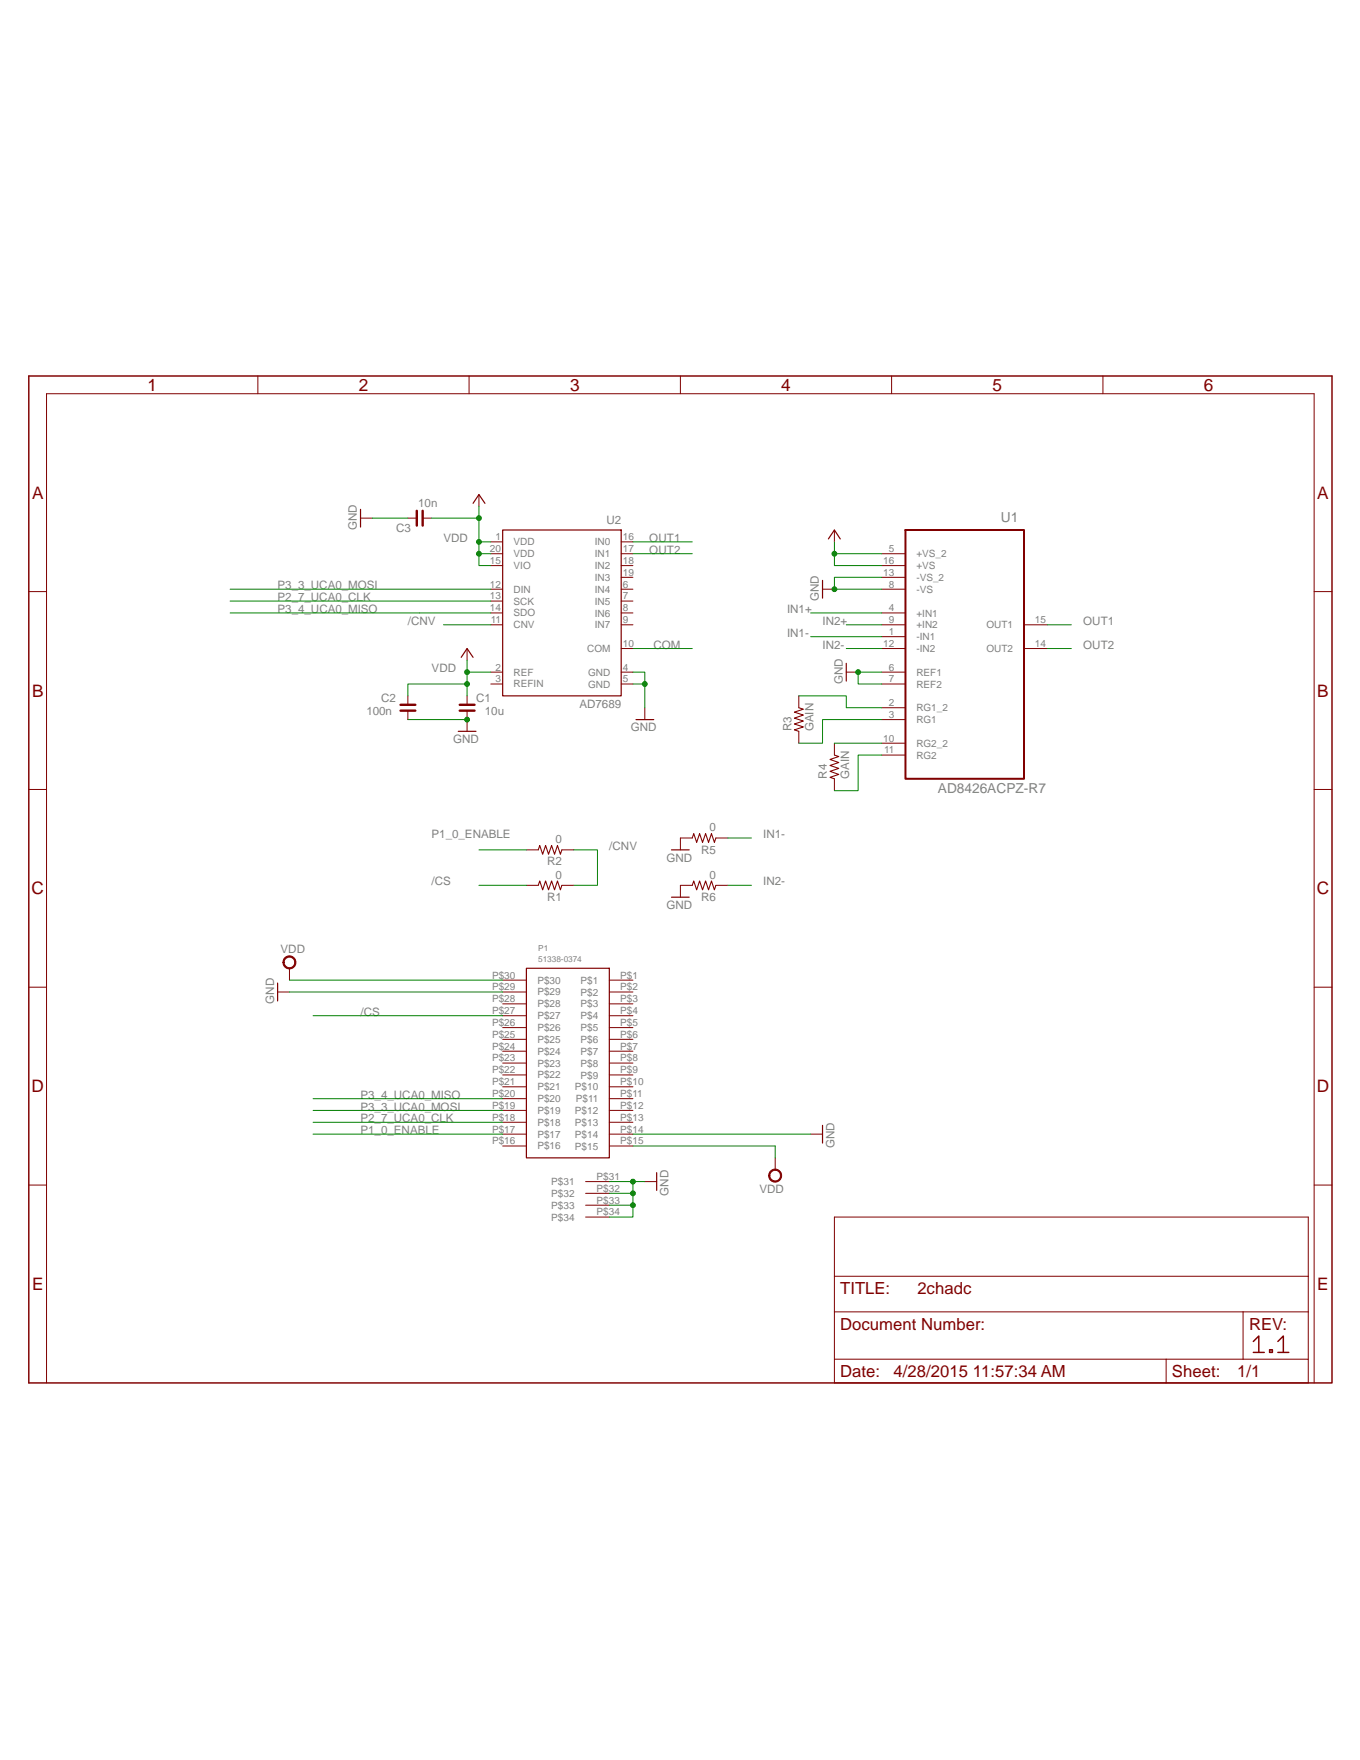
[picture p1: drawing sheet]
<?xml version="1.0" encoding="utf-8"?>
<!DOCTYPE eagle SYSTEM "eagle.dtd">
<!--
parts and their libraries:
rc-master-smd: Copyright (C) 2007, Bob Starr
-->
<eagle version="6.6.0">
<drawing>
<settings>
<setting alwaysvectorfont="no"/>
<setting verticaltext="up"/>
</settings>
<grid distance="0.05" unitdist="inch" unit="inch" style="lines" multiple="1" display="no" altdistance="0.025" altunitdist="inch" altunit="inch"/>
<schematic xreflabel="%F%N/%S.%C%R" xrefpart="/%S.%C%R">
<libraries>
<library name="supply1">
<symbols>
<symbol name="GND">
<wire x1="-1.905" y1="0" x2="1.905" y2="0" width="0.254" layer="94"/>
<text x="-2.54" y="-2.54" size="1.778" layer="96">&gt;VALUE</text>
<pin name="GND" x="0" y="2.54" visible="off" length="short" direction="sup" rot="R270"/>
</symbol>
<symbol name="+3V3">
<wire x1="1.27" y1="-1.905" x2="0" y2="0" width="0.254" layer="94"/>
<wire x1="0" y1="0" x2="-1.27" y2="-1.905" width="0.254" layer="94"/>
<text x="-2.54" y="-5.08" size="1.778" layer="96" rot="R90">&gt;VALUE</text>
<pin name="+3V3" x="0" y="-2.54" visible="off" length="short" direction="sup" rot="R90"/>
</symbol>
</symbols>
<devicesets>
<deviceset name="GND" prefix="GND">
<gates>
<gate name="1" symbol="GND" x="0" y="0"/>
</gates>
<devices>
<device name="">
<technologies>
<technology name=""/>
</technologies>
</device>
</devices>
</deviceset>
<deviceset name="+3V3" prefix="+3V3">
<gates>
<gate name="G$1" symbol="+3V3" x="0" y="0"/>
</gates>
<devices>
<device name="">
<technologies>
<technology name=""/>
</technologies>
</device>
</devices>
</deviceset>
</devicesets>
</library>
<library name="analog-devices">
<symbols>
<symbol name="AD7689">
<wire x1="-12.7" y1="17.78" x2="12.7" y2="17.78" width="0.254" layer="94"/>
<wire x1="12.7" y1="17.78" x2="12.7" y2="-17.78" width="0.254" layer="94"/>
<wire x1="12.7" y1="-17.78" x2="-12.7" y2="-17.78" width="0.254" layer="94"/>
<wire x1="-12.7" y1="-17.78" x2="-12.7" y2="17.78" width="0.254" layer="94"/>
<text x="-12.7" y="19.05" size="1.778" layer="95">&gt;NAME</text>
<text x="-12.7" y="-20.32" size="1.778" layer="96">&gt;VALUE</text>
<pin name="IN0" x="-15.24" y="15.24" length="short" direction="in"/>
<pin name="IN1" x="-15.24" y="12.7" length="short" direction="in"/>
<pin name="IN2" x="-15.24" y="10.16" length="short" direction="in"/>
<pin name="IN3" x="-15.24" y="7.62" length="short" direction="in"/>
<pin name="IN4" x="-15.24" y="5.08" length="short" direction="in"/>
<pin name="IN5" x="-15.24" y="2.54" length="short" direction="in"/>
<pin name="IN6" x="-15.24" y="0" length="short" direction="in"/>
<pin name="IN7" x="-15.24" y="-2.54" length="short" direction="in"/>
<pin name="DIN" x="15.24" y="5.08" length="short" direction="in" rot="R180"/>
<pin name="SCK" x="15.24" y="2.54" length="short" direction="in" rot="R180"/>
<pin name="SDO" x="15.24" y="0" length="short" direction="out" rot="R180"/>
<pin name="CNV" x="15.24" y="-2.54" length="short" direction="in" rot="R180"/>
<pin name="VIO" x="15.24" y="10.16" length="short" direction="pwr" rot="R180"/>
<pin name="REF" x="15.24" y="-12.7" length="short" rot="R180"/>
<pin name="REFIN" x="15.24" y="-15.24" length="short" rot="R180"/>
<pin name="COM" x="-15.24" y="-7.62" length="short" direction="in"/>
<pin name="GND@1" x="-15.24" y="-12.7" length="short" direction="pwr"/>
<pin name="VDD@1" x="15.24" y="15.24" length="short" direction="pwr" rot="R180"/>
<pin name="GND@2" x="-15.24" y="-15.24" length="short" direction="pwr"/>
<pin name="VDD@2" x="15.24" y="12.7" length="short" direction="pwr" rot="R180"/>
</symbol>
<symbol name="AD8426ACPZ-R7">
<pin name="+VS_2" x="-17.78" y="17.78" length="middle" direction="pas"/>
<pin name="+VS" x="-17.78" y="15.24" length="middle" direction="pas"/>
<pin name="-VS_2" x="-17.78" y="12.7" length="middle" direction="pas"/>
<pin name="-VS" x="-17.78" y="10.16" length="middle" direction="pas"/>
<pin name="+IN1" x="-17.78" y="5.08" length="middle" direction="pas"/>
<pin name="+IN2" x="-17.78" y="2.54" length="middle" direction="pas"/>
<pin name="-IN1" x="-17.78" y="0" length="middle" direction="pas"/>
<pin name="-IN2" x="-17.78" y="-2.54" length="middle" direction="pas"/>
<pin name="REF1" x="-17.78" y="-7.62" length="middle" direction="pas"/>
<pin name="REF2" x="-17.78" y="-10.16" length="middle" direction="pas"/>
<pin name="RG1_2" x="-17.78" y="-15.24" length="middle" direction="pas"/>
<pin name="RG1" x="-17.78" y="-17.78" length="middle" direction="pas"/>
<pin name="RG2_2" x="-17.78" y="-22.86" length="middle" direction="pas"/>
<pin name="RG2" x="-17.78" y="-25.4" length="middle" direction="pas"/>
<pin name="OUT2" x="17.78" y="-2.54" length="middle" direction="pas" rot="R180"/>
<pin name="OUT1" x="17.78" y="2.54" length="middle" direction="pas" rot="R180"/>
<wire x1="-12.7" y1="22.86" x2="-12.7" y2="-30.48" width="0.4064" layer="94"/>
<wire x1="-12.7" y1="-30.48" x2="12.7" y2="-30.48" width="0.4064" layer="94"/>
<wire x1="12.7" y1="-30.48" x2="12.7" y2="22.86" width="0.4064" layer="94"/>
<wire x1="12.7" y1="22.86" x2="-12.7" y2="22.86" width="0.4064" layer="94"/>
<text x="-4.9276" y="24.5872" size="2.0828" layer="95" ratio="10" rot="SR0">&gt;NAME</text>
<text x="-5.7658" y="-33.5788" size="2.0828" layer="96" ratio="10" rot="SR0">&gt;VALUE</text>
</symbol>
</symbols>
<devicesets>
<deviceset name="AD7689" prefix="IC">
<gates>
<gate name="G$1" symbol="AD7689" x="0" y="0"/>
</gates>
<devices>
<device name="" package="LFCSP20">
<connects>
<connect gate="G$1" pin="CNV" pad="11"/>
<connect gate="G$1" pin="COM" pad="10"/>
<connect gate="G$1" pin="DIN" pad="12"/>
<connect gate="G$1" pin="GND@1" pad="4"/>
<connect gate="G$1" pin="GND@2" pad="5"/>
<connect gate="G$1" pin="IN0" pad="16"/>
<connect gate="G$1" pin="IN1" pad="17"/>
<connect gate="G$1" pin="IN2" pad="18"/>
<connect gate="G$1" pin="IN3" pad="19"/>
<connect gate="G$1" pin="IN4" pad="6"/>
<connect gate="G$1" pin="IN5" pad="7"/>
<connect gate="G$1" pin="IN6" pad="8"/>
<connect gate="G$1" pin="IN7" pad="9"/>
<connect gate="G$1" pin="REF" pad="2"/>
<connect gate="G$1" pin="REFIN" pad="3"/>
<connect gate="G$1" pin="SCK" pad="13"/>
<connect gate="G$1" pin="SDO" pad="14"/>
<connect gate="G$1" pin="VDD@1" pad="1"/>
<connect gate="G$1" pin="VDD@2" pad="20"/>
<connect gate="G$1" pin="VIO" pad="15"/>
</connects>
<technologies>
<technology name=""/>
</technologies>
</device>
</devices>
</deviceset>
<deviceset name="AD8426ACPZ-R7" prefix="U">
<gates>
<gate name="A" symbol="AD8426ACPZ-R7" x="0" y="0"/>
</gates>
<devices>
<device name="" package="QFN65P400X400X100-16N">
<connects>
<connect gate="A" pin="+IN1" pad="4"/>
<connect gate="A" pin="+IN2" pad="9"/>
<connect gate="A" pin="+VS" pad="16"/>
<connect gate="A" pin="+VS_2" pad="5"/>
<connect gate="A" pin="-IN1" pad="1"/>
<connect gate="A" pin="-IN2" pad="12"/>
<connect gate="A" pin="-VS" pad="8"/>
<connect gate="A" pin="-VS_2" pad="13"/>
<connect gate="A" pin="OUT1" pad="15"/>
<connect gate="A" pin="OUT2" pad="14"/>
<connect gate="A" pin="REF1" pad="6"/>
<connect gate="A" pin="REF2" pad="7"/>
<connect gate="A" pin="RG1" pad="3"/>
<connect gate="A" pin="RG1_2" pad="2"/>
<connect gate="A" pin="RG2" pad="11"/>
<connect gate="A" pin="RG2_2" pad="10"/>
</connects>
<technologies>
<technology name="">
<attribute name="MPN" value="AD8426ACPZ-R7" constant="no"/>
<attribute name="OC_FARNELL" value="1971714" constant="no"/>
<attribute name="OC_NEWARK" value="58T4523" constant="no"/>
<attribute name="PACKAGE" value="LFCSP-16" constant="no"/>
<attribute name="SUPPLIER" value="Analog Devices" constant="no"/>
</technology>
</technologies>
</device>
</devices>
</deviceset>
</devicesets>
</library>
<library name="supply2">
<symbols>
<symbol name="VDD">
<circle x="0" y="1.27" radius="1.27" width="0.254" layer="94"/>
<text x="-1.905" y="3.175" size="1.778" layer="96">&gt;VALUE</text>
<pin name="VDD" x="0" y="-2.54" visible="off" length="short" direction="sup" rot="R90"/>
</symbol>
</symbols>
<devicesets>
<deviceset name="VDD" prefix="SUPPLY">
<gates>
<gate name="G$1" symbol="VDD" x="0" y="0"/>
</gates>
<devices>
<device name="">
<technologies>
<technology name=""/>
</technologies>
</device>
</devices>
</deviceset>
</devicesets>
</library>
<library name="Molex_SlimStack">
<symbols>
<symbol name="51338-0374_RECEPTACLE">
<wire x1="-5.08" y1="20.32" x2="-5.08" y2="-20.32" width="0.254" layer="94"/>
<wire x1="-5.08" y1="-20.32" x2="12.7" y2="-20.32" width="0.254" layer="94"/>
<wire x1="12.7" y1="-20.32" x2="12.7" y2="20.32" width="0.254" layer="94"/>
<wire x1="12.7" y1="20.32" x2="-5.08" y2="20.32" width="0.254" layer="94"/>
<pin name="P$1" x="-10.16" y="17.78" length="middle"/>
<pin name="P$2" x="-10.16" y="15.24" length="middle"/>
<pin name="P$3" x="-10.16" y="12.7" length="middle"/>
<pin name="P$4" x="-10.16" y="10.16" length="middle"/>
<pin name="P$5" x="-10.16" y="7.62" length="middle"/>
<pin name="P$6" x="-10.16" y="5.08" length="middle"/>
<pin name="P$7" x="-10.16" y="2.54" length="middle"/>
<pin name="P$8" x="-10.16" y="0" length="middle"/>
<pin name="P$9" x="-10.16" y="-2.54" length="middle"/>
<pin name="P$10" x="-10.16" y="-5.08" length="middle"/>
<pin name="P$11" x="-10.16" y="-7.62" length="middle"/>
<pin name="P$12" x="-10.16" y="-10.16" length="middle"/>
<pin name="P$13" x="-10.16" y="-12.7" length="middle"/>
<pin name="P$14" x="-10.16" y="-15.24" length="middle"/>
<pin name="P$15" x="-10.16" y="-17.78" length="middle"/>
<pin name="P$16" x="17.78" y="-17.78" length="middle" rot="R180"/>
<pin name="P$17" x="17.78" y="-15.24" length="middle" rot="R180"/>
<pin name="P$18" x="17.78" y="-12.7" length="middle" rot="R180"/>
<pin name="P$19" x="17.78" y="-10.16" length="middle" rot="R180"/>
<pin name="P$20" x="17.78" y="-7.62" length="middle" rot="R180"/>
<pin name="P$21" x="17.78" y="-5.08" length="middle" rot="R180"/>
<pin name="P$22" x="17.78" y="-2.54" length="middle" rot="R180"/>
<pin name="P$23" x="17.78" y="0" length="middle" rot="R180"/>
<pin name="P$24" x="17.78" y="2.54" length="middle" rot="R180"/>
<pin name="P$25" x="17.78" y="5.08" length="middle" rot="R180"/>
<pin name="P$26" x="17.78" y="7.62" length="middle" rot="R180"/>
<pin name="P$27" x="17.78" y="10.16" length="middle" rot="R180"/>
<pin name="P$28" x="17.78" y="12.7" length="middle" rot="R180"/>
<pin name="P$29" x="17.78" y="15.24" length="middle" rot="R180"/>
<pin name="P$30" x="17.78" y="17.78" length="middle" rot="R180"/>
<pin name="P$31" x="-5.08" y="-25.4" length="middle"/>
<pin name="P$32" x="-5.08" y="-27.94" length="middle"/>
<pin name="P$33" x="-5.08" y="-30.48" length="middle"/>
<pin name="P$34" x="-5.08" y="-33.02" length="middle"/>
<text x="12.7" y="-25.4" size="1.27" layer="96">&gt;VALUE</text>
<text x="12.7" y="-27.94" size="1.27" layer="94">&gt;NAME</text>
</symbol>
</symbols>
<devicesets>
<deviceset name="51338-0374_RECEPTACLE">
<gates>
<gate name="G$1" symbol="51338-0374_RECEPTACLE" x="0" y="0"/>
</gates>
<devices>
<device name="" package="51338-0374_RECEPTACLE">
<connects>
<connect gate="G$1" pin="P$1" pad="P$1"/>
<connect gate="G$1" pin="P$10" pad="P$10"/>
<connect gate="G$1" pin="P$11" pad="P$11"/>
<connect gate="G$1" pin="P$12" pad="P$12"/>
<connect gate="G$1" pin="P$13" pad="P$13"/>
<connect gate="G$1" pin="P$14" pad="P$14"/>
<connect gate="G$1" pin="P$15" pad="P$15"/>
<connect gate="G$1" pin="P$16" pad="P$16"/>
<connect gate="G$1" pin="P$17" pad="P$17"/>
<connect gate="G$1" pin="P$18" pad="P$18"/>
<connect gate="G$1" pin="P$19" pad="P$19"/>
<connect gate="G$1" pin="P$2" pad="P$2"/>
<connect gate="G$1" pin="P$20" pad="P$20"/>
<connect gate="G$1" pin="P$21" pad="P$21"/>
<connect gate="G$1" pin="P$22" pad="P$22"/>
<connect gate="G$1" pin="P$23" pad="P$23"/>
<connect gate="G$1" pin="P$24" pad="P$24"/>
<connect gate="G$1" pin="P$25" pad="P$25"/>
<connect gate="G$1" pin="P$26" pad="P$26"/>
<connect gate="G$1" pin="P$27" pad="P$27"/>
<connect gate="G$1" pin="P$28" pad="P$28"/>
<connect gate="G$1" pin="P$29" pad="P$29"/>
<connect gate="G$1" pin="P$3" pad="P$3"/>
<connect gate="G$1" pin="P$30" pad="P$30"/>
<connect gate="G$1" pin="P$31" pad="P$31"/>
<connect gate="G$1" pin="P$32" pad="P$32"/>
<connect gate="G$1" pin="P$33" pad="P$33"/>
<connect gate="G$1" pin="P$34" pad="P$34"/>
<connect gate="G$1" pin="P$4" pad="P$4"/>
<connect gate="G$1" pin="P$5" pad="P$5"/>
<connect gate="G$1" pin="P$6" pad="P$6"/>
<connect gate="G$1" pin="P$7" pad="P$7"/>
<connect gate="G$1" pin="P$8" pad="P$8"/>
<connect gate="G$1" pin="P$9" pad="P$9"/>
</connects>
<technologies>
<technology name=""/>
</technologies>
</device>
</devices>
</deviceset>
</devicesets>
</library>
<library name="rc-master-smd">
<symbols>
<symbol name="CNP-">
<wire x1="-2.54" y1="0" x2="-0.635" y2="0" width="0.1524" layer="94"/>
<wire x1="2.54" y1="0" x2="0.635" y2="0" width="0.1524" layer="94"/>
<wire x1="0.635" y1="1.5875" x2="0.635" y2="0" width="0.508" layer="94"/>
<wire x1="0.635" y1="0" x2="0.635" y2="-1.5875" width="0.508" layer="94"/>
<wire x1="-0.635" y1="1.5875" x2="-0.635" y2="0" width="0.508" layer="94"/>
<wire x1="-0.635" y1="0" x2="-0.635" y2="-1.5875" width="0.508" layer="94"/>
<text x="-2.794" y="-1.27" size="0.8636" layer="93">1</text>
<text x="2.286" y="-1.27" size="0.8636" layer="93">2</text>
<text x="1.905" y="1.27" size="1.778" layer="95">&gt;NAME</text>
<text x="-3.81" y="-4.1275" size="1.778" layer="96">&gt;VALUE</text>
<pin name="1" x="-2.54" y="0" visible="off" length="point" direction="pas" swaplevel="1"/>
<pin name="2" x="2.54" y="0" visible="off" length="point" direction="pas" swaplevel="1" rot="R180"/>
</symbol>
<symbol name="R-">
<wire x1="-2.54" y1="0" x2="-2.2225" y2="0.9525" width="0.2032" layer="94"/>
<wire x1="-2.2225" y1="0.9525" x2="-1.5875" y2="-0.9525" width="0.2032" layer="94"/>
<wire x1="-1.5875" y1="-0.9525" x2="-0.9525" y2="0.9525" width="0.2032" layer="94"/>
<wire x1="-0.9525" y1="0.9525" x2="-0.3175" y2="-0.9525" width="0.2032" layer="94"/>
<wire x1="-0.3175" y1="-0.9525" x2="0.3175" y2="0.9525" width="0.2032" layer="94"/>
<wire x1="0.3175" y1="0.9525" x2="0.9525" y2="-0.9525" width="0.2032" layer="94"/>
<wire x1="0.9525" y1="-0.9525" x2="1.5875" y2="0.9525" width="0.2032" layer="94"/>
<wire x1="1.5875" y1="0.9525" x2="2.2225" y2="-0.9525" width="0.2032" layer="94"/>
<wire x1="2.2225" y1="-0.9525" x2="2.54" y2="0" width="0.2032" layer="94"/>
<text x="-2.54" y="1.5875" size="1.778" layer="95">&gt;NAME</text>
<text x="-2.54" y="-3.175" size="1.778" layer="96">&gt;VALUE</text>
<pin name="2" x="5.08" y="0" visible="off" length="short" direction="pas" swaplevel="1" rot="R180"/>
<pin name="1" x="-5.08" y="0" visible="off" length="short" direction="pas" swaplevel="1"/>
</symbol>
</symbols>
<devicesets>
<deviceset name="C_" prefix="C" uservalue="yes">
<gates>
<gate name="G$1" symbol="CNP-" x="2.54" y="0"/>
</gates>
<devices>
<device name="1812" package="C1812">
<connects>
<connect gate="G$1" pin="1" pad="1"/>
<connect gate="G$1" pin="2" pad="2"/>
</connects>
<technologies>
<technology name=""/>
</technologies>
</device>
<device name="1812K" package="C1812K">
<connects>
<connect gate="G$1" pin="1" pad="1"/>
<connect gate="G$1" pin="2" pad="2"/>
</connects>
<technologies>
<technology name=""/>
</technologies>
</device>
<device name="1825" package="C1825">
<connects>
<connect gate="G$1" pin="1" pad="1"/>
<connect gate="G$1" pin="2" pad="2"/>
</connects>
<technologies>
<technology name=""/>
</technologies>
</device>
<device name="1825K" package="C1825K">
<connects>
<connect gate="G$1" pin="1" pad="1"/>
<connect gate="G$1" pin="2" pad="2"/>
</connects>
<technologies>
<technology name=""/>
</technologies>
</device>
<device name="2012" package="C2012">
<connects>
<connect gate="G$1" pin="1" pad="1"/>
<connect gate="G$1" pin="2" pad="2"/>
</connects>
<technologies>
<technology name=""/>
</technologies>
</device>
<device name="2220K" package="C2220K">
<connects>
<connect gate="G$1" pin="1" pad="1"/>
<connect gate="G$1" pin="2" pad="2"/>
</connects>
<technologies>
<technology name=""/>
</technologies>
</device>
<device name="2225K" package="C2225K">
<connects>
<connect gate="G$1" pin="1" pad="1"/>
<connect gate="G$1" pin="2" pad="2"/>
</connects>
<technologies>
<technology name=""/>
</technologies>
</device>
<device name="3216" package="C3216">
<connects>
<connect gate="G$1" pin="1" pad="1"/>
<connect gate="G$1" pin="2" pad="2"/>
</connects>
<technologies>
<technology name=""/>
</technologies>
</device>
<device name="3225" package="C3225">
<connects>
<connect gate="G$1" pin="1" pad="1"/>
<connect gate="G$1" pin="2" pad="2"/>
</connects>
<technologies>
<technology name=""/>
</technologies>
</device>
<device name="4532" package="C4532">
<connects>
<connect gate="G$1" pin="1" pad="1"/>
<connect gate="G$1" pin="2" pad="2"/>
</connects>
<technologies>
<technology name=""/>
</technologies>
</device>
<device name="4564" package="C4564">
<connects>
<connect gate="G$1" pin="1" pad="1"/>
<connect gate="G$1" pin="2" pad="2"/>
</connects>
<technologies>
<technology name=""/>
</technologies>
</device>
<device name="0402" package="C0402">
<connects>
<connect gate="G$1" pin="1" pad="1"/>
<connect gate="G$1" pin="2" pad="2"/>
</connects>
<technologies>
<technology name=""/>
</technologies>
</device>
<device name="0603" package="C0603">
<connects>
<connect gate="G$1" pin="1" pad="1"/>
<connect gate="G$1" pin="2" pad="2"/>
</connects>
<technologies>
<technology name=""/>
</technologies>
</device>
<device name="0805" package="C0805">
<connects>
<connect gate="G$1" pin="1" pad="1"/>
<connect gate="G$1" pin="2" pad="2"/>
</connects>
<technologies>
<technology name=""/>
</technologies>
</device>
<device name="1206" package="C1206">
<connects>
<connect gate="G$1" pin="1" pad="1"/>
<connect gate="G$1" pin="2" pad="2"/>
</connects>
<technologies>
<technology name=""/>
</technologies>
</device>
<device name="1210" package="C1210">
<connects>
<connect gate="G$1" pin="1" pad="1"/>
<connect gate="G$1" pin="2" pad="2"/>
</connects>
<technologies>
<technology name=""/>
</technologies>
</device>
<device name="0201" package="C0201">
<connects>
<connect gate="G$1" pin="1" pad="1"/>
<connect gate="G$1" pin="2" pad="2"/>
</connects>
<technologies>
<technology name=""/>
</technologies>
</device>
<device name="1608" package="C1608">
<connects>
<connect gate="G$1" pin="1" pad="1"/>
<connect gate="G$1" pin="2" pad="2"/>
</connects>
<technologies>
<technology name=""/>
</technologies>
</device>
<device name="1808" package="C1808">
<connects>
<connect gate="G$1" pin="1" pad="1"/>
<connect gate="G$1" pin="2" pad="2"/>
</connects>
<technologies>
<technology name=""/>
</technologies>
</device>
</devices>
</deviceset>
<deviceset name="R_" prefix="R" uservalue="yes">
<gates>
<gate name="G$1" symbol="R-" x="0" y="0"/>
</gates>
<devices>
<device name="0402" package="R0402">
<connects>
<connect gate="G$1" pin="1" pad="1"/>
<connect gate="G$1" pin="2" pad="2"/>
</connects>
<technologies>
<technology name=""/>
</technologies>
</device>
<device name="0603" package="R0603">
<connects>
<connect gate="G$1" pin="1" pad="1"/>
<connect gate="G$1" pin="2" pad="2"/>
</connects>
<technologies>
<technology name=""/>
</technologies>
</device>
<device name="0805" package="R0805">
<connects>
<connect gate="G$1" pin="1" pad="1"/>
<connect gate="G$1" pin="2" pad="2"/>
</connects>
<technologies>
<technology name=""/>
</technologies>
</device>
<device name="1005" package="R1005">
<connects>
<connect gate="G$1" pin="1" pad="1"/>
<connect gate="G$1" pin="2" pad="2"/>
</connects>
<technologies>
<technology name=""/>
</technologies>
</device>
<device name="1206" package="R1206">
<connects>
<connect gate="G$1" pin="1" pad="1"/>
<connect gate="G$1" pin="2" pad="2"/>
</connects>
<technologies>
<technology name=""/>
</technologies>
</device>
<device name="1210" package="R1210">
<connects>
<connect gate="G$1" pin="1" pad="1"/>
<connect gate="G$1" pin="2" pad="2"/>
</connects>
<technologies>
<technology name=""/>
</technologies>
</device>
<device name="2010" package="R2010">
<connects>
<connect gate="G$1" pin="1" pad="1"/>
<connect gate="G$1" pin="2" pad="2"/>
</connects>
<technologies>
<technology name=""/>
</technologies>
</device>
<device name="2012" package="R2012">
<connects>
<connect gate="G$1" pin="1" pad="1"/>
<connect gate="G$1" pin="2" pad="2"/>
</connects>
<technologies>
<technology name=""/>
</technologies>
</device>
<device name="2512" package="R2512">
<connects>
<connect gate="G$1" pin="1" pad="1"/>
<connect gate="G$1" pin="2" pad="2"/>
</connects>
<technologies>
<technology name=""/>
</technologies>
</device>
<device name="3216" package="R3216">
<connects>
<connect gate="G$1" pin="1" pad="1"/>
<connect gate="G$1" pin="2" pad="2"/>
</connects>
<technologies>
<technology name=""/>
</technologies>
</device>
<device name="3225" package="R3225">
<connects>
<connect gate="G$1" pin="1" pad="1"/>
<connect gate="G$1" pin="2" pad="2"/>
</connects>
<technologies>
<technology name=""/>
</technologies>
</device>
<device name="5025" package="R5025">
<connects>
<connect gate="G$1" pin="1" pad="1"/>
<connect gate="G$1" pin="2" pad="2"/>
</connects>
<technologies>
<technology name=""/>
</technologies>
</device>
<device name="6332" package="R6332">
<connects>
<connect gate="G$1" pin="1" pad="1"/>
<connect gate="G$1" pin="2" pad="2"/>
</connects>
<technologies>
<technology name=""/>
</technologies>
</device>
<device name="0201" package="R0201">
<connects>
<connect gate="G$1" pin="1" pad="1"/>
<connect gate="G$1" pin="2" pad="2"/>
</connects>
<technologies>
<technology name=""/>
</technologies>
</device>
</devices>
</deviceset>
</devicesets>
</library>
<library name="frames">
<symbols>
<symbol name="FRAME_A_L">
<frame x1="0" y1="0" x2="279.4" y2="215.9" columns="6" rows="5" layer="94" border-bottom="no"/>
</symbol>
<symbol name="DOCFIELD">
<wire x1="0" y1="0" x2="71.12" y2="0" width="0.1016" layer="94"/>
<wire x1="101.6" y1="15.24" x2="87.63" y2="15.24" width="0.1016" layer="94"/>
<wire x1="0" y1="0" x2="0" y2="5.08" width="0.1016" layer="94"/>
<wire x1="0" y1="5.08" x2="71.12" y2="5.08" width="0.1016" layer="94"/>
<wire x1="0" y1="5.08" x2="0" y2="15.24" width="0.1016" layer="94"/>
<wire x1="101.6" y1="15.24" x2="101.6" y2="5.08" width="0.1016" layer="94"/>
<wire x1="71.12" y1="5.08" x2="71.12" y2="0" width="0.1016" layer="94"/>
<wire x1="71.12" y1="5.08" x2="87.63" y2="5.08" width="0.1016" layer="94"/>
<wire x1="71.12" y1="0" x2="101.6" y2="0" width="0.1016" layer="94"/>
<wire x1="87.63" y1="15.24" x2="87.63" y2="5.08" width="0.1016" layer="94"/>
<wire x1="87.63" y1="15.24" x2="0" y2="15.24" width="0.1016" layer="94"/>
<wire x1="87.63" y1="5.08" x2="101.6" y2="5.08" width="0.1016" layer="94"/>
<wire x1="101.6" y1="5.08" x2="101.6" y2="0" width="0.1016" layer="94"/>
<wire x1="0" y1="15.24" x2="0" y2="22.86" width="0.1016" layer="94"/>
<wire x1="101.6" y1="35.56" x2="0" y2="35.56" width="0.1016" layer="94"/>
<wire x1="101.6" y1="35.56" x2="101.6" y2="22.86" width="0.1016" layer="94"/>
<wire x1="0" y1="22.86" x2="101.6" y2="22.86" width="0.1016" layer="94"/>
<wire x1="0" y1="22.86" x2="0" y2="35.56" width="0.1016" layer="94"/>
<wire x1="101.6" y1="22.86" x2="101.6" y2="15.24" width="0.1016" layer="94"/>
<text x="1.27" y="1.27" size="2.54" layer="94">Date:</text>
<text x="12.7" y="1.27" size="2.54" layer="94">&gt;LAST_DATE_TIME</text>
<text x="72.39" y="1.27" size="2.54" layer="94">Sheet:</text>
<text x="86.36" y="1.27" size="2.54" layer="94">&gt;SHEET</text>
<text x="88.9" y="11.43" size="2.54" layer="94">REV:</text>
<text x="1.27" y="19.05" size="2.54" layer="94">TITLE:</text>
<text x="1.27" y="11.43" size="2.54" layer="94">Document Number:</text>
<text x="17.78" y="19.05" size="2.54" layer="94">&gt;DRAWING_NAME</text>
</symbol>
</symbols>
<devicesets>
<deviceset name="FRAME_A_L" prefix="FRAME" uservalue="yes">
<gates>
<gate name="G$1" symbol="FRAME_A_L" x="0" y="0" addlevel="always"/>
<gate name="G$2" symbol="DOCFIELD" x="172.72" y="0" addlevel="always"/>
</gates>
<devices>
<device name="">
<technologies>
<technology name=""/>
</technologies>
</device>
</devices>
</deviceset>
</devicesets>
</library>
</libraries>
<attributes>
</attributes>
<variantdefs>
</variantdefs>
<classes>
<class number="0" name="default" width="0" drill="0">
</class>
</classes>
<parts>
<part name="U2" library="analog-devices" deviceset="AD7689" device=""/>
<part name="GND17" library="supply1" deviceset="GND" device=""/>
<part name="GND20" library="supply1" deviceset="GND" device=""/>
<part name="+3V3" library="supply1" deviceset="+3V3" device=""/>
<part name="+3V1" library="supply1" deviceset="+3V3" device=""/>
<part name="SUPPLY1" library="supply2" deviceset="VDD" device=""/>
<part name="GND2" library="supply1" deviceset="GND" device=""/>
<part name="SUPPLY2" library="supply2" deviceset="VDD" device=""/>
<part name="GND5" library="supply1" deviceset="GND" device=""/>
<part name="P1" library="Molex_SlimStack" deviceset="51338-0374_RECEPTACLE" device="" value="51338-0374"/>
<part name="GND1" library="supply1" deviceset="GND" device=""/>
<part name="C1" library="rc-master-smd" deviceset="C_" device="0402" value="10u"/>
<part name="C2" library="rc-master-smd" deviceset="C_" device="0402" value="100n"/>
<part name="C3" library="rc-master-smd" deviceset="C_" device="0402" value="10n"/>
<part name="GND3" library="supply1" deviceset="GND" device=""/>
<part name="R1" library="rc-master-smd" deviceset="R_" device="0402" value="0"/>
<part name="R2" library="rc-master-smd" deviceset="R_" device="0402" value="0"/>
<part name="U1" library="analog-devices" deviceset="AD8426ACPZ-R7" device=""/>
<part name="GND4" library="supply1" deviceset="GND" device=""/>
<part name="+3V2" library="supply1" deviceset="+3V3" device=""/>
<part name="GND6" library="supply1" deviceset="GND" device=""/>
<part name="R3" library="rc-master-smd" deviceset="R_" device="0402" value="GAIN"/>
<part name="R4" library="rc-master-smd" deviceset="R_" device="0402" value="GAIN"/>
<part name="R5" library="rc-master-smd" deviceset="R_" device="0402" value="0"/>
<part name="GND7" library="supply1" deviceset="GND" device=""/>
<part name="R6" library="rc-master-smd" deviceset="R_" device="0402" value="0"/>
<part name="GND8" library="supply1" deviceset="GND" device=""/>
<part name="FRAME1" library="frames" deviceset="FRAME_A_L" device=""/>
</parts>
<sheets>
<sheet>
<plain>
<text x="211.581384375" y="-125.690225" size="3.81" layer="94" font="vector">1.1</text>
</plain>
<instances>
<instance part="U2" gate="G$1" x="63.5" y="33.02" rot="MR0"/>
<instance part="GND17" gate="1" x="81.28" y="10.16" rot="MR0"/>
<instance part="GND20" gate="1" x="43.18" y="7.62" rot="MR0"/>
<instance part="+3V3" gate="G$1" x="45.72" y="58.42" smashed="yes"/>
<instance part="+3V1" gate="G$1" x="43.18" y="25.4" smashed="yes"/>
<instance part="SUPPLY1" gate="G$1" x="5.08" y="-43.18"/>
<instance part="GND2" gate="1" x="2.54" y="-48.26" rot="MR90"/>
<instance part="SUPPLY2" gate="G$1" x="109.22" y="-86.36" rot="R180"/>
<instance part="GND5" gate="1" x="119.38" y="-78.74" rot="MR270"/>
<instance part="P1" gate="G$1" x="68.58" y="-63.5" smashed="yes" rot="MR0">
<attribute name="VALUE" x="58.42" y="-40.64" size="1.27" layer="96" rot="MR180"/>
<attribute name="NAME" x="58.42" y="-38.1" size="1.27" layer="95" rot="MR180"/>
</instance>
<instance part="GND1" gate="1" x="83.82" y="-88.9" rot="MR270"/>
<instance part="C1" gate="G$1" x="43.18" y="12.7" smashed="yes" rot="R90">
<attribute name="NAME" x="45.085" y="13.97" size="1.778" layer="95"/>
<attribute name="VALUE" x="46.99" y="11.1125" size="1.778" layer="96"/>
</instance>
<instance part="C2" gate="G$1" x="30.48" y="12.7" smashed="yes" rot="R90">
<attribute name="NAME" x="24.765" y="13.97" size="1.778" layer="95"/>
<attribute name="VALUE" x="21.59" y="11.1125" size="1.778" layer="96"/>
</instance>
<instance part="C3" gate="G$1" x="33.02" y="53.34" rot="R180"/>
<instance part="GND3" gate="1" x="20.32" y="53.34" rot="MR90"/>
<instance part="R1" gate="G$1" x="60.96" y="-25.4" rot="R180"/>
<instance part="R2" gate="G$1" x="60.96" y="-17.78" rot="R180"/>
<instance part="U1" gate="A" x="149.86" y="27.94" smashed="yes">
<attribute name="NAME" x="157.6324" y="52.5272" size="2.0828" layer="95" ratio="10" rot="SR0"/>
<attribute name="VALUE" x="144.0942" y="-5.6388" size="2.0828" layer="96" ratio="10" rot="SR0"/>
</instance>
<instance part="GND4" gate="1" x="119.38" y="38.1" rot="MR90"/>
<instance part="+3V2" gate="G$1" x="121.92" y="50.8" smashed="yes"/>
<instance part="GND6" gate="1" x="124.46" y="20.32" rot="MR90"/>
<instance part="R3" gate="G$1" x="114.3" y="10.16" rot="R90"/>
<instance part="R4" gate="G$1" x="121.92" y="0" rot="R90"/>
<instance part="R5" gate="G$1" x="93.98" y="-15.24" rot="R180"/>
<instance part="GND7" gate="1" x="88.9" y="-17.78" rot="MR0"/>
<instance part="R6" gate="G$1" x="93.98" y="-25.4" rot="R180"/>
<instance part="GND8" gate="1" x="88.9" y="-27.94" rot="MR0"/>
<instance part="FRAME1" gate="G$1" x="-50.8" y="-132.08" smashed="yes"/>
<instance part="FRAME1" gate="G$2" x="121.92" y="-132.08"/>
</instances>
<busses>
</busses>
<nets>
<net name="GND" class="0">
<segment>
<pinref part="U2" gate="G$1" pin="GND@1"/>
<pinref part="GND17" gate="1" pin="GND"/>
<wire x1="78.74" y1="20.32" x2="81.28" y2="20.32" width="0.1524" layer="91"/>
<wire x1="81.28" y1="20.32" x2="81.28" y2="17.78" width="0.1524" layer="91"/>
<pinref part="U2" gate="G$1" pin="GND@2"/>
<wire x1="81.28" y1="17.78" x2="81.28" y2="12.7" width="0.1524" layer="91"/>
<wire x1="78.74" y1="17.78" x2="81.28" y2="17.78" width="0.1524" layer="91"/>
<junction x="81.28" y="17.78"/>
</segment>
<segment>
<pinref part="GND2" gate="1" pin="GND"/>
<pinref part="P1" gate="G$1" pin="P$29"/>
<wire x1="5.08" y1="-48.26" x2="50.8" y2="-48.26" width="0.1524" layer="91"/>
</segment>
<segment>
<pinref part="GND5" gate="1" pin="GND"/>
<pinref part="P1" gate="G$1" pin="P$14"/>
<wire x1="116.84" y1="-78.74" x2="78.74" y2="-78.74" width="0.1524" layer="91"/>
</segment>
<segment>
<pinref part="P1" gate="G$1" pin="P$31"/>
<pinref part="GND1" gate="1" pin="GND"/>
<wire x1="81.28" y1="-88.9" x2="78.74" y2="-88.9" width="0.1524" layer="91"/>
<pinref part="P1" gate="G$1" pin="P$32"/>
<wire x1="78.74" y1="-88.9" x2="73.66" y2="-88.9" width="0.1524" layer="91"/>
<wire x1="73.66" y1="-91.44" x2="78.74" y2="-91.44" width="0.1524" layer="91"/>
<wire x1="78.74" y1="-91.44" x2="78.74" y2="-88.9" width="0.1524" layer="91"/>
<junction x="78.74" y="-88.9"/>
<pinref part="P1" gate="G$1" pin="P$33"/>
<wire x1="73.66" y1="-93.98" x2="78.74" y2="-93.98" width="0.1524" layer="91"/>
<wire x1="78.74" y1="-93.98" x2="78.74" y2="-91.44" width="0.1524" layer="91"/>
<junction x="78.74" y="-91.44"/>
<pinref part="P1" gate="G$1" pin="P$34"/>
<wire x1="73.66" y1="-96.52" x2="78.74" y2="-96.52" width="0.1524" layer="91"/>
<wire x1="78.74" y1="-96.52" x2="78.74" y2="-93.98" width="0.1524" layer="91"/>
<junction x="78.74" y="-93.98"/>
</segment>
<segment>
<pinref part="GND20" gate="1" pin="GND"/>
<pinref part="C1" gate="G$1" pin="1"/>
<pinref part="C2" gate="G$1" pin="1"/>
<wire x1="30.48" y1="10.16" x2="43.18" y2="10.16" width="0.1524" layer="91"/>
<junction x="43.18" y="10.16"/>
</segment>
<segment>
<pinref part="C3" gate="G$1" pin="2"/>
<pinref part="GND3" gate="1" pin="GND"/>
<wire x1="22.86" y1="53.34" x2="30.48" y2="53.34" width="0.1524" layer="91"/>
</segment>
<segment>
<pinref part="GND4" gate="1" pin="GND"/>
<pinref part="U1" gate="A" pin="-VS"/>
<wire x1="121.92" y1="38.1" x2="132.08" y2="38.1" width="0.1524" layer="91"/>
<pinref part="U1" gate="A" pin="-VS_2"/>
<wire x1="132.08" y1="40.64" x2="121.92" y2="40.64" width="0.1524" layer="91"/>
<wire x1="121.92" y1="40.64" x2="121.92" y2="38.1" width="0.1524" layer="91"/>
<junction x="121.92" y="38.1"/>
</segment>
<segment>
<pinref part="U1" gate="A" pin="REF1"/>
<wire x1="132.08" y1="20.32" x2="127" y2="20.32" width="0.1524" layer="91"/>
<wire x1="127" y1="20.32" x2="127" y2="17.78" width="0.1524" layer="91"/>
<pinref part="U1" gate="A" pin="REF2"/>
<wire x1="127" y1="17.78" x2="132.08" y2="17.78" width="0.1524" layer="91"/>
<pinref part="GND6" gate="1" pin="GND"/>
<junction x="127" y="20.32"/>
</segment>
<segment>
<pinref part="R5" gate="G$1" pin="2"/>
<pinref part="GND7" gate="1" pin="GND"/>
</segment>
<segment>
<pinref part="R6" gate="G$1" pin="2"/>
<pinref part="GND8" gate="1" pin="GND"/>
</segment>
</net>
<net name="OUT2" class="0">
<segment>
<wire x1="91.44" y1="45.72" x2="78.74" y2="45.72" width="0.1524" layer="91"/>
<label x="88.9" y="45.72" size="1.778" layer="95" rot="MR0"/>
<pinref part="U2" gate="G$1" pin="IN1"/>
</segment>
<segment>
<pinref part="U1" gate="A" pin="OUT2"/>
<wire x1="167.64" y1="25.4" x2="172.72" y2="25.4" width="0.1524" layer="91"/>
<label x="175.26" y="25.4" size="1.778" layer="95"/>
</segment>
</net>
<net name="COM" class="0">
<segment>
<pinref part="U2" gate="G$1" pin="COM"/>
<wire x1="91.44" y1="25.4" x2="78.74" y2="25.4" width="0.1524" layer="91"/>
<label x="88.9" y="25.4" size="1.778" layer="95" rot="MR0"/>
</segment>
</net>
<net name="VDD" class="0">
<segment>
<pinref part="SUPPLY1" gate="G$1" pin="VDD"/>
<pinref part="P1" gate="G$1" pin="P$30"/>
<wire x1="50.8" y1="-45.72" x2="5.08" y2="-45.72" width="0.1524" layer="91"/>
</segment>
<segment>
<wire x1="109.22" y1="-83.82" x2="109.22" y2="-81.28" width="0.1524" layer="91"/>
<pinref part="SUPPLY2" gate="G$1" pin="VDD"/>
<pinref part="P1" gate="G$1" pin="P$15"/>
<wire x1="78.74" y1="-81.28" x2="109.22" y2="-81.28" width="0.1524" layer="91"/>
</segment>
<segment>
<pinref part="U2" gate="G$1" pin="VDD@2"/>
<wire x1="48.26" y1="45.72" x2="45.72" y2="45.72" width="0.1524" layer="91"/>
<wire x1="45.72" y1="45.72" x2="45.72" y2="48.26" width="0.1524" layer="91"/>
<pinref part="U2" gate="G$1" pin="VDD@1"/>
<wire x1="48.26" y1="48.26" x2="45.72" y2="48.26" width="0.1524" layer="91"/>
<pinref part="U2" gate="G$1" pin="VIO"/>
<wire x1="48.26" y1="43.18" x2="45.72" y2="43.18" width="0.1524" layer="91"/>
<wire x1="45.72" y1="43.18" x2="45.72" y2="45.72" width="0.1524" layer="91"/>
<junction x="45.72" y="45.72"/>
<pinref part="+3V3" gate="G$1" pin="+3V3"/>
<wire x1="45.72" y1="55.88" x2="45.72" y2="53.34" width="0.1524" layer="91"/>
<junction x="45.72" y="48.26"/>
<label x="38.1" y="48.26" size="1.778" layer="95"/>
<pinref part="C3" gate="G$1" pin="1"/>
<wire x1="45.72" y1="53.34" x2="45.72" y2="48.26" width="0.1524" layer="91"/>
<wire x1="35.56" y1="53.34" x2="45.72" y2="53.34" width="0.1524" layer="91"/>
<junction x="45.72" y="53.34"/>
</segment>
<segment>
<pinref part="U2" gate="G$1" pin="REF"/>
<wire x1="48.26" y1="20.32" x2="43.18" y2="20.32" width="0.1524" layer="91"/>
<wire x1="43.18" y1="20.32" x2="43.18" y2="17.78" width="0.1524" layer="91"/>
<pinref part="+3V1" gate="G$1" pin="+3V3"/>
<wire x1="43.18" y1="20.32" x2="43.18" y2="22.86" width="0.1524" layer="91"/>
<junction x="43.18" y="20.32"/>
<label x="35.56" y="20.32" size="1.778" layer="95"/>
<pinref part="C1" gate="G$1" pin="2"/>
<wire x1="43.18" y1="15.24" x2="43.18" y2="17.78" width="0.1524" layer="91"/>
<pinref part="C2" gate="G$1" pin="2"/>
<wire x1="43.18" y1="17.78" x2="30.48" y2="17.78" width="0.1524" layer="91"/>
<wire x1="30.48" y1="17.78" x2="30.48" y2="15.24" width="0.1524" layer="91"/>
<junction x="43.18" y="17.78"/>
</segment>
</net>
<net name="P3_4_UCA0_MISO" class="0">
<segment>
<wire x1="50.8" y1="-71.12" x2="10.16" y2="-71.12" width="0.1524" layer="91"/>
<label x="20.32" y="-71.12" size="1.778" layer="95"/>
<pinref part="P1" gate="G$1" pin="P$20"/>
</segment>
<segment>
<wire x1="33.02" y1="33.02" x2="-7.62" y2="33.02" width="0.1524" layer="91"/>
<label x="2.54" y="33.02" size="1.778" layer="95"/>
<pinref part="U2" gate="G$1" pin="SDO"/>
<wire x1="33.02" y1="33.02" x2="48.26" y2="33.02" width="0.1524" layer="91"/>
</segment>
</net>
<net name="P2_7_UCA0_CLK" class="0">
<segment>
<wire x1="10.16" y1="-76.2" x2="50.8" y2="-76.2" width="0.1524" layer="91"/>
<label x="20.32" y="-76.2" size="1.778" layer="95"/>
<pinref part="P1" gate="G$1" pin="P$18"/>
</segment>
<segment>
<wire x1="-7.62" y1="35.56" x2="33.02" y2="35.56" width="0.1524" layer="91"/>
<label x="2.54" y="35.56" size="1.778" layer="95"/>
<pinref part="U2" gate="G$1" pin="SCK"/>
<wire x1="33.02" y1="35.56" x2="48.26" y2="35.56" width="0.1524" layer="91"/>
</segment>
</net>
<net name="P1_0_ENABLE" class="0">
<segment>
<wire x1="50.8" y1="-78.74" x2="10.16" y2="-78.74" width="0.1524" layer="91"/>
<label x="20.32" y="-78.74" size="1.778" layer="95"/>
<pinref part="P1" gate="G$1" pin="P$17"/>
</segment>
<segment>
<wire x1="55.88" y1="-17.78" x2="45.72" y2="-17.78" width="0.1524" layer="91"/>
<pinref part="R2" gate="G$1" pin="2"/>
<label x="35.56" y="-15.24" size="1.778" layer="95"/>
</segment>
</net>
<net name="P3_3_UCA0_MOSI" class="0">
<segment>
<wire x1="10.16" y1="-73.66" x2="50.8" y2="-73.66" width="0.1524" layer="91"/>
<label x="20.32" y="-73.66" size="1.778" layer="95"/>
<pinref part="P1" gate="G$1" pin="P$19"/>
</segment>
<segment>
<wire x1="-7.62" y1="38.1" x2="33.02" y2="38.1" width="0.1524" layer="91"/>
<label x="2.54" y="38.1" size="1.778" layer="95"/>
<pinref part="U2" gate="G$1" pin="DIN"/>
<wire x1="33.02" y1="38.1" x2="48.26" y2="38.1" width="0.1524" layer="91"/>
</segment>
</net>
<net name="/CS" class="0">
<segment>
<pinref part="P1" gate="G$1" pin="P$27"/>
<wire x1="50.8" y1="-53.34" x2="10.16" y2="-53.34" width="0.1524" layer="91"/>
<label x="20.32" y="-53.34" size="1.778" layer="95"/>
<wire x1="55.88" y1="-25.4" x2="45.72" y2="-25.4" width="0.1524" layer="91"/>
<pinref part="R1" gate="G$1" pin="2"/>
<label x="35.56" y="-25.4" size="1.778" layer="95"/>
</segment>
</net>
<net name="/CNV" class="0">
<segment>
<pinref part="R1" gate="G$1" pin="1"/>
<wire x1="66.04" y1="-25.4" x2="71.12" y2="-25.4" width="0.1524" layer="91"/>
<wire x1="71.12" y1="-25.4" x2="71.12" y2="-17.78" width="0.1524" layer="91"/>
<pinref part="R2" gate="G$1" pin="1"/>
<wire x1="71.12" y1="-17.78" x2="66.04" y2="-17.78" width="0.1524" layer="91"/>
<label x="73.66" y="-17.78" size="1.778" layer="95"/>
<pinref part="U2" gate="G$1" pin="CNV"/>
<wire x1="38.1" y1="30.48" x2="48.26" y2="30.48" width="0.1524" layer="91"/>
<label x="30.48" y="30.48" size="1.778" layer="95"/>
</segment>
</net>
<net name="+3V3" class="0">
<segment>
<pinref part="U1" gate="A" pin="+VS_2"/>
<pinref part="+3V2" gate="G$1" pin="+3V3"/>
<wire x1="132.08" y1="45.72" x2="121.92" y2="45.72" width="0.1524" layer="91"/>
<wire x1="121.92" y1="45.72" x2="121.92" y2="48.26" width="0.1524" layer="91"/>
<pinref part="U1" gate="A" pin="+VS"/>
<wire x1="132.08" y1="43.18" x2="121.92" y2="43.18" width="0.1524" layer="91"/>
<wire x1="121.92" y1="43.18" x2="121.92" y2="45.72" width="0.1524" layer="91"/>
<junction x="121.92" y="45.72"/>
</segment>
</net>
<net name="N$4" class="0">
<segment>
<pinref part="R4" gate="G$1" pin="2"/>
<pinref part="U1" gate="A" pin="RG2_2"/>
<wire x1="121.92" y1="5.08" x2="132.08" y2="5.08" width="0.1524" layer="91"/>
</segment>
</net>
<net name="N$5" class="0">
<segment>
<pinref part="R4" gate="G$1" pin="1"/>
<wire x1="121.92" y1="-5.08" x2="127" y2="-5.08" width="0.1524" layer="91"/>
<wire x1="127" y1="-5.08" x2="127" y2="2.54" width="0.1524" layer="91"/>
<pinref part="U1" gate="A" pin="RG2"/>
<wire x1="127" y1="2.54" x2="132.08" y2="2.54" width="0.1524" layer="91"/>
</segment>
</net>
<net name="N$6" class="0">
<segment>
<pinref part="U1" gate="A" pin="RG1"/>
<wire x1="132.08" y1="10.16" x2="119.38" y2="10.16" width="0.1524" layer="91"/>
<wire x1="119.38" y1="10.16" x2="119.38" y2="5.08" width="0.1524" layer="91"/>
<pinref part="R3" gate="G$1" pin="1"/>
<wire x1="119.38" y1="5.08" x2="114.3" y2="5.08" width="0.1524" layer="91"/>
</segment>
</net>
<net name="N$7" class="0">
<segment>
<pinref part="R3" gate="G$1" pin="2"/>
<wire x1="114.3" y1="15.24" x2="124.46" y2="15.24" width="0.1524" layer="91"/>
<wire x1="124.46" y1="15.24" x2="124.46" y2="12.7" width="0.1524" layer="91"/>
<pinref part="U1" gate="A" pin="RG1_2"/>
<wire x1="124.46" y1="12.7" x2="132.08" y2="12.7" width="0.1524" layer="91"/>
</segment>
</net>
<net name="IN1+" class="0">
<segment>
<pinref part="U1" gate="A" pin="+IN1"/>
<wire x1="132.08" y1="33.02" x2="116.84" y2="33.02" width="0.1524" layer="91"/>
<label x="111.76" y="33.02" size="1.778" layer="95"/>
</segment>
</net>
<net name="IN1-" class="0">
<segment>
<pinref part="U1" gate="A" pin="-IN1"/>
<wire x1="132.08" y1="27.94" x2="116.84" y2="27.94" width="0.1524" layer="91"/>
<label x="111.76" y="27.94" size="1.778" layer="95"/>
<pinref part="R5" gate="G$1" pin="1"/>
<wire x1="99.06" y1="-15.24" x2="104.14" y2="-15.24" width="0.1524" layer="91"/>
<label x="106.68" y="-15.24" size="1.778" layer="95"/>
</segment>
</net>
<net name="IN2+" class="0">
<segment>
<pinref part="U1" gate="A" pin="+IN2"/>
<wire x1="132.08" y1="30.48" x2="124.46" y2="30.48" width="0.1524" layer="91"/>
<label x="119.38" y="30.48" size="1.778" layer="95"/>
</segment>
</net>
<net name="IN2-" class="0">
<segment>
<pinref part="U1" gate="A" pin="-IN2"/>
<wire x1="132.08" y1="25.4" x2="124.46" y2="25.4" width="0.1524" layer="91"/>
<label x="119.38" y="25.4" size="1.778" layer="95"/>
<pinref part="R6" gate="G$1" pin="1"/>
<wire x1="99.06" y1="-25.4" x2="104.14" y2="-25.4" width="0.1524" layer="91"/>
<label x="106.68" y="-25.4" size="1.778" layer="95"/>
</segment>
</net>
<net name="OUT1" class="0">
<segment>
<pinref part="U1" gate="A" pin="OUT1"/>
<wire x1="167.64" y1="30.48" x2="172.72" y2="30.48" width="0.1524" layer="91"/>
<label x="175.26" y="30.48" size="1.778" layer="95"/>
</segment>
<segment>
<pinref part="U2" gate="G$1" pin="IN0"/>
<wire x1="91.44" y1="48.26" x2="78.74" y2="48.26" width="0.1524" layer="91"/>
<label x="88.9" y="48.26" size="1.778" layer="95" rot="MR0"/>
</segment>
</net>
</nets>
</sheet>
</sheets>
</schematic>
</drawing>
</eagle>
